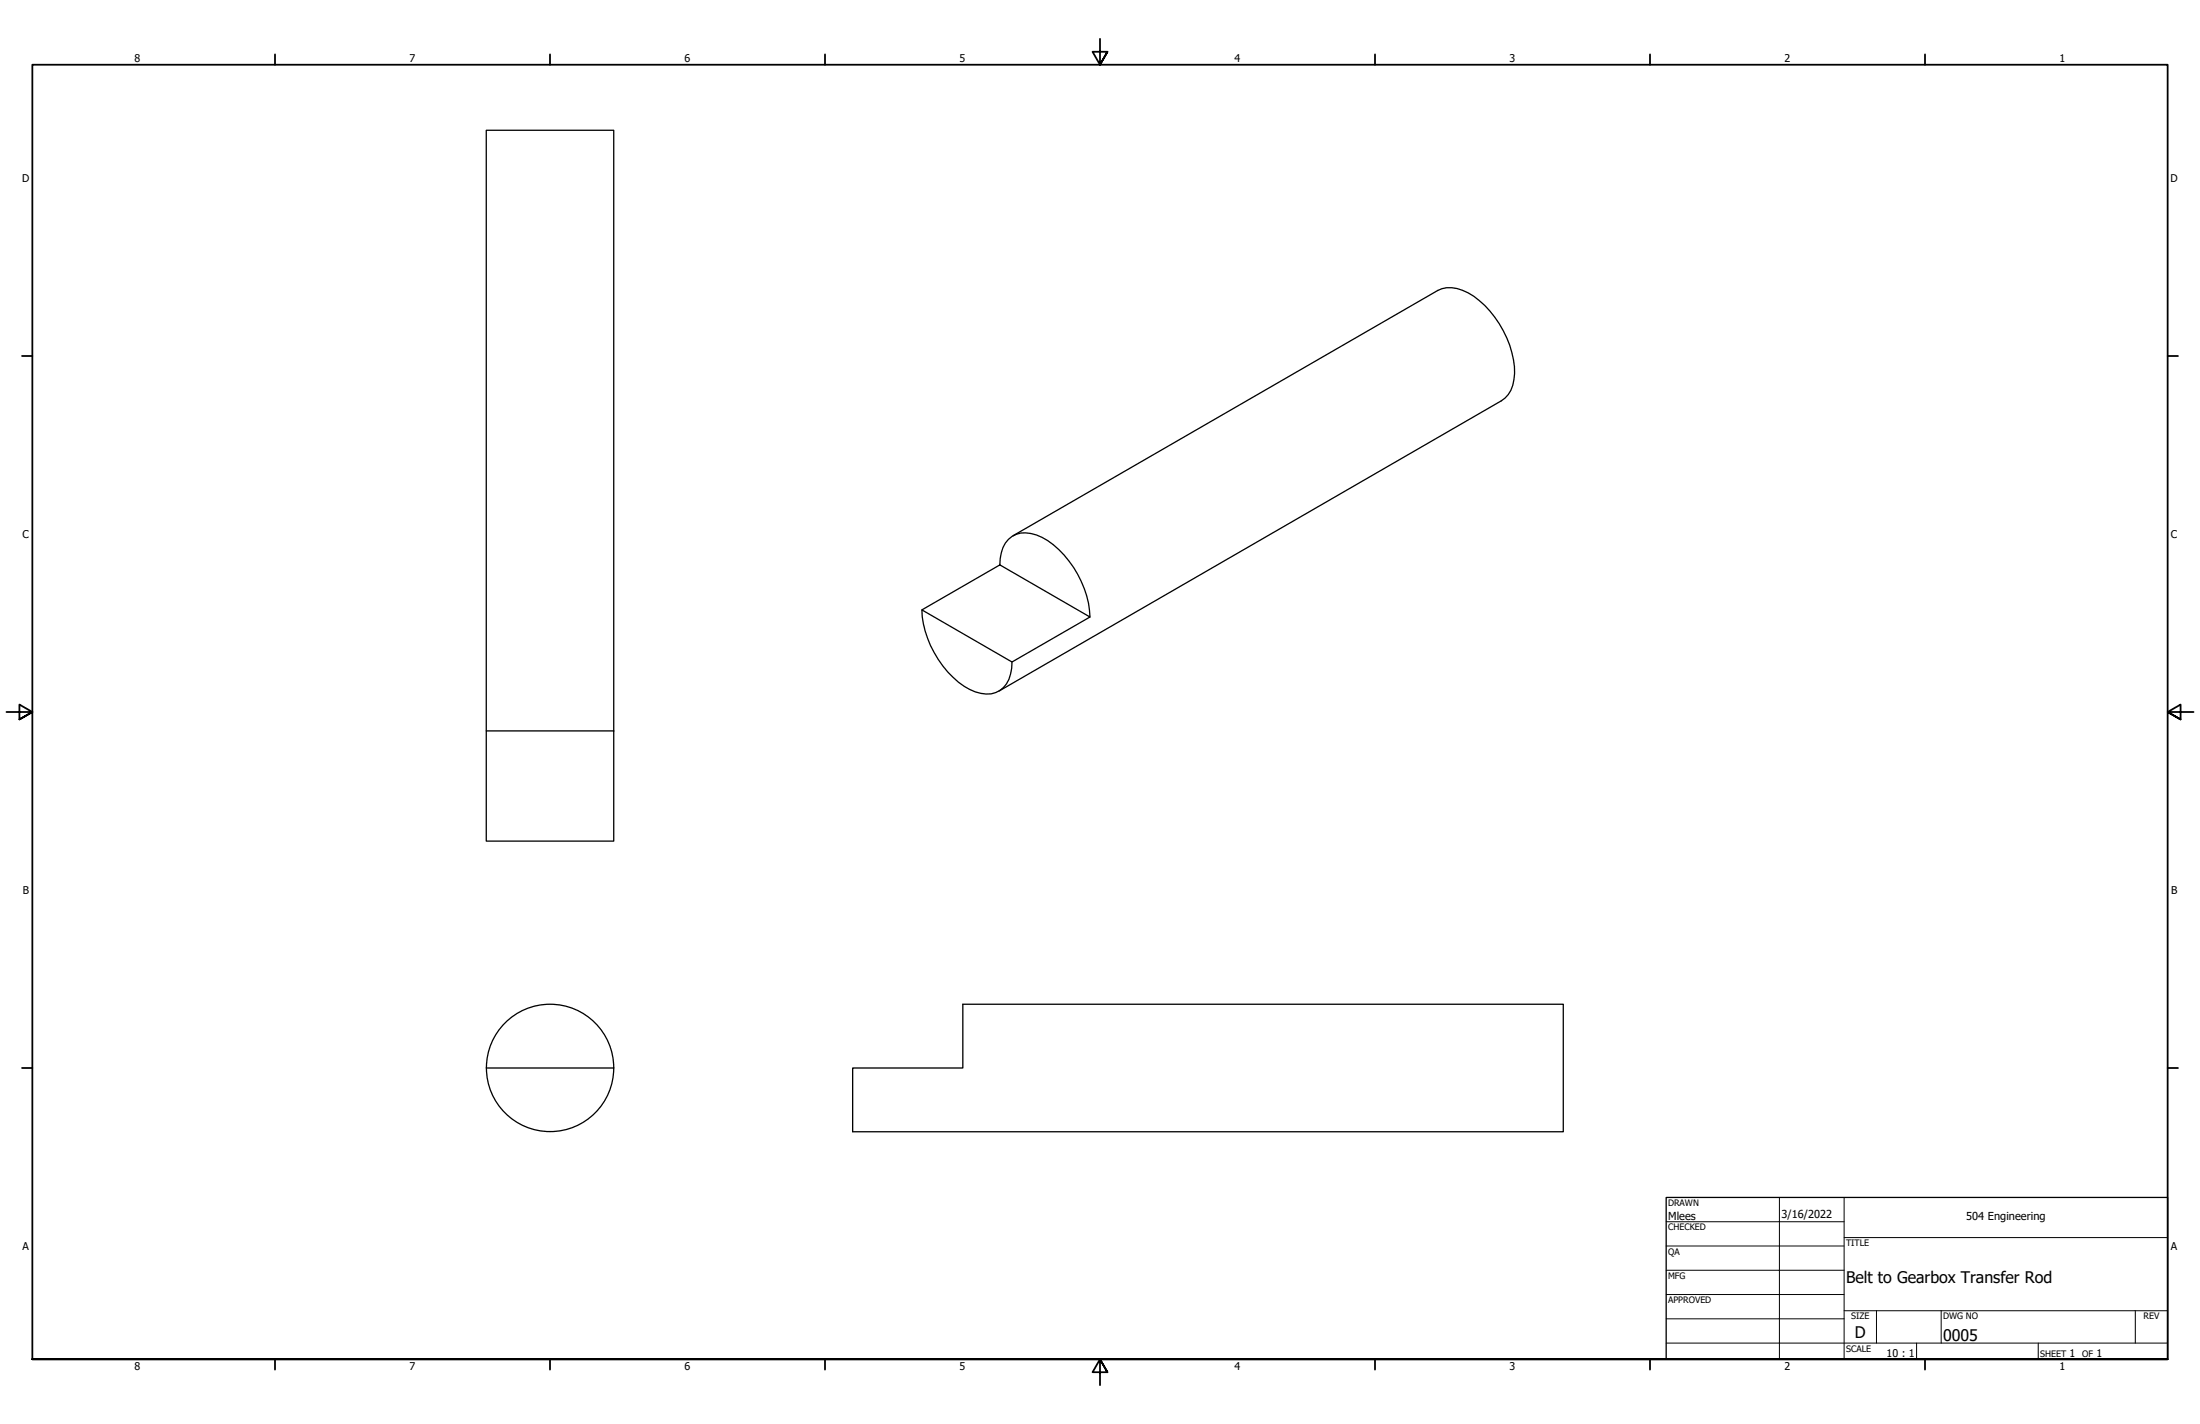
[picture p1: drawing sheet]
<svg xmlns="http://www.w3.org/2000/svg" width="864mm" height="559mm" viewBox="0 0 864 559" stroke-linecap="round" stroke-linejoin="round" font-family="sans-serif">
<!-- layer: Visible (ANSI) -->
<g fill="none" stroke="#000" stroke-width=".51">
<path d="M397.6 210.2l166.8-96.2a12.5 12.5 0 0 1 11.9 .9 38.8 38.8 0 0 1 18.3 31.6 12 12 0 0 1-5.3 10.8l-197.2 113.9M361.9 239.3l30.6-17.6 35.4 20.4-30.6 17.7zM361.9 239.3a39.6 39.6 0 0 0 16.6 30 14.4 14.4 0 0 0 12.3 2.5 10.6 10.6 0 0 0 6.3-9.5l.2-2.5M392.5 221.7a11.9 11.9 0 0 1 6.4-12 14.4 14.4 0 0 1 12.4 2.5 39.6 39.6 0 0 1 16.6 29.9M190.9 286.8h50v43.3h-50zM190.9 286.8v-235.7h50v235.7M190.9 419.1h50M334.7 419.1h43.3v-25h235.7v50h-279z"/>
<circle cx="215.9" cy="419.1" r="25"/>
</g>
<!-- layer: Border (ANSI) -->
<g fill="none" stroke="#000" stroke-width=".7">
<path d="M431.8 15.2v10.2l-2.9-5.1h5.8l-2.9 5.1 2.9-5.1M107.9 21.3v4.1M215.9 21.3v4.1M323.8 21.3v4.1M539.8 21.3v4.1M647.7 21.3v4.1M755.6 21.3v4.1M8.6 139.7h4.1M850.9 139.7h4.1M2.5 279.4h10.2l-5.1-2.9v5.8l5.1-2.9-5.1 2.9M861.1 279.4h-10.2l5.1-2.9v5.8l-5.1-2.9 5.1 2.9M8.6 419.1h4.1"/>
<path d="M850.9 419.1h4.1M12.7 533.4v-508h838.2v508h-838.2h838.2M107.9 533.4v4.1M215.9 533.4v4.1M323.8 533.4v4.1M434.7 538.5l-2.9-5.1 2.9 5.1h-5.8l2.9-5.1v10.2M539.8 533.4v4.1M647.7 533.4v4.1M755.6 533.4v4.1"/>
</g>
<!-- layer: Title (ANSI) -->
<g fill="none" stroke="#000" stroke-width=".39">
<path d="M654 479.4h69.9M698.5 469.9v63.5M723.9 469.9v63.5M654 488.9h69.9M654 498.5h69.9M723.9 485.6h127M654 508h69.9M654 517.5h69.9M723.9 514.3h127M736.6 514.3v12.7M762 514.3v12.7M838.2 514.3v12.7"/>
<path d="M654 527h196.9M752.3 527v6.4M800.1 527v6.4"/>
</g>
<path d="M654 469.9h196.9v63.5h-196.9z" fill="none" stroke="#000" stroke-width=".51"/>
<g font-size="6.3">
<text x="724.7" y="503.4">Belt to Gearbox Transfer Rod</text>
<text x="728.1" y="524.9">D</text>
<text x="762.8" y="526.2">0005</text>
</g>
<g font-size="4.3">
<text x="654.8" y="478.6">Mlees</text>
<text x="699.3" y="478">3/16/2022</text>
<text x="771.8" y="478.9">504 Engineering</text>
</g>
<g font-size="4.2">
<text x="52.8" y="24.4">8</text>
<text x="160.8" y="24.4">7</text>
<text x="268.7" y="24.4">6</text>
<text x="376.7" y="24.4">5</text>
<text x="484.6" y="24.4">4</text>
<text x="592.6" y="24.4">3</text>
<text x="700.5" y="24.4">2</text>
<text x="808.5" y="24.4">1</text>
<text x="8.8" y="71.4">D</text>
<text x="852" y="71.4">D</text>
<text x="8.9" y="211.1">C</text>
<text x="852.2" y="211.1">C</text>
<text x="9" y="350.8">B</text>
<text x="852.2" y="350.8">B</text>
<text x="8.9" y="490.5">A</text>
<text x="852.2" y="490.5">A</text>
<text x="740.6" y="532.6">10 : 1</text>
<text x="812.4" y="532.6">1</text>
<text x="823" y="532.6">1</text>
<text x="52.8" y="537.5">8</text>
<text x="160.8" y="537.5">7</text>
<text x="268.7" y="537.5">6</text>
<text x="376.7" y="537.5">5</text>
<text x="484.6" y="537.5">4</text>
<text x="592.6" y="537.5">3</text>
<text x="700.5" y="537.5">2</text>
<text x="808.5" y="537.5">1</text>
</g>
<g font-size="3.5">
<text x="654.8" y="473.2">DRAWN</text>
<text x="654.8" y="482.8">CHECKED</text>
<text x="724.7" y="488.9">TITLE</text>
<text x="654.8" y="492.3">QA</text>
<text x="654.8" y="501.8">MFG</text>
<text x="654.8" y="511.4">APPROVED</text>
<text x="726.7" y="517.7">SIZE</text>
<text x="762.8" y="517.7">DWG NO</text>
<text x="841.4" y="517.7">REV</text>
<text x="724.7" y="530.4">SCALE</text>
<text x="800.9" y="532.6">SHEET</text>
<text x="817.4" y="532.6">OF</text>
</g>
</svg>
